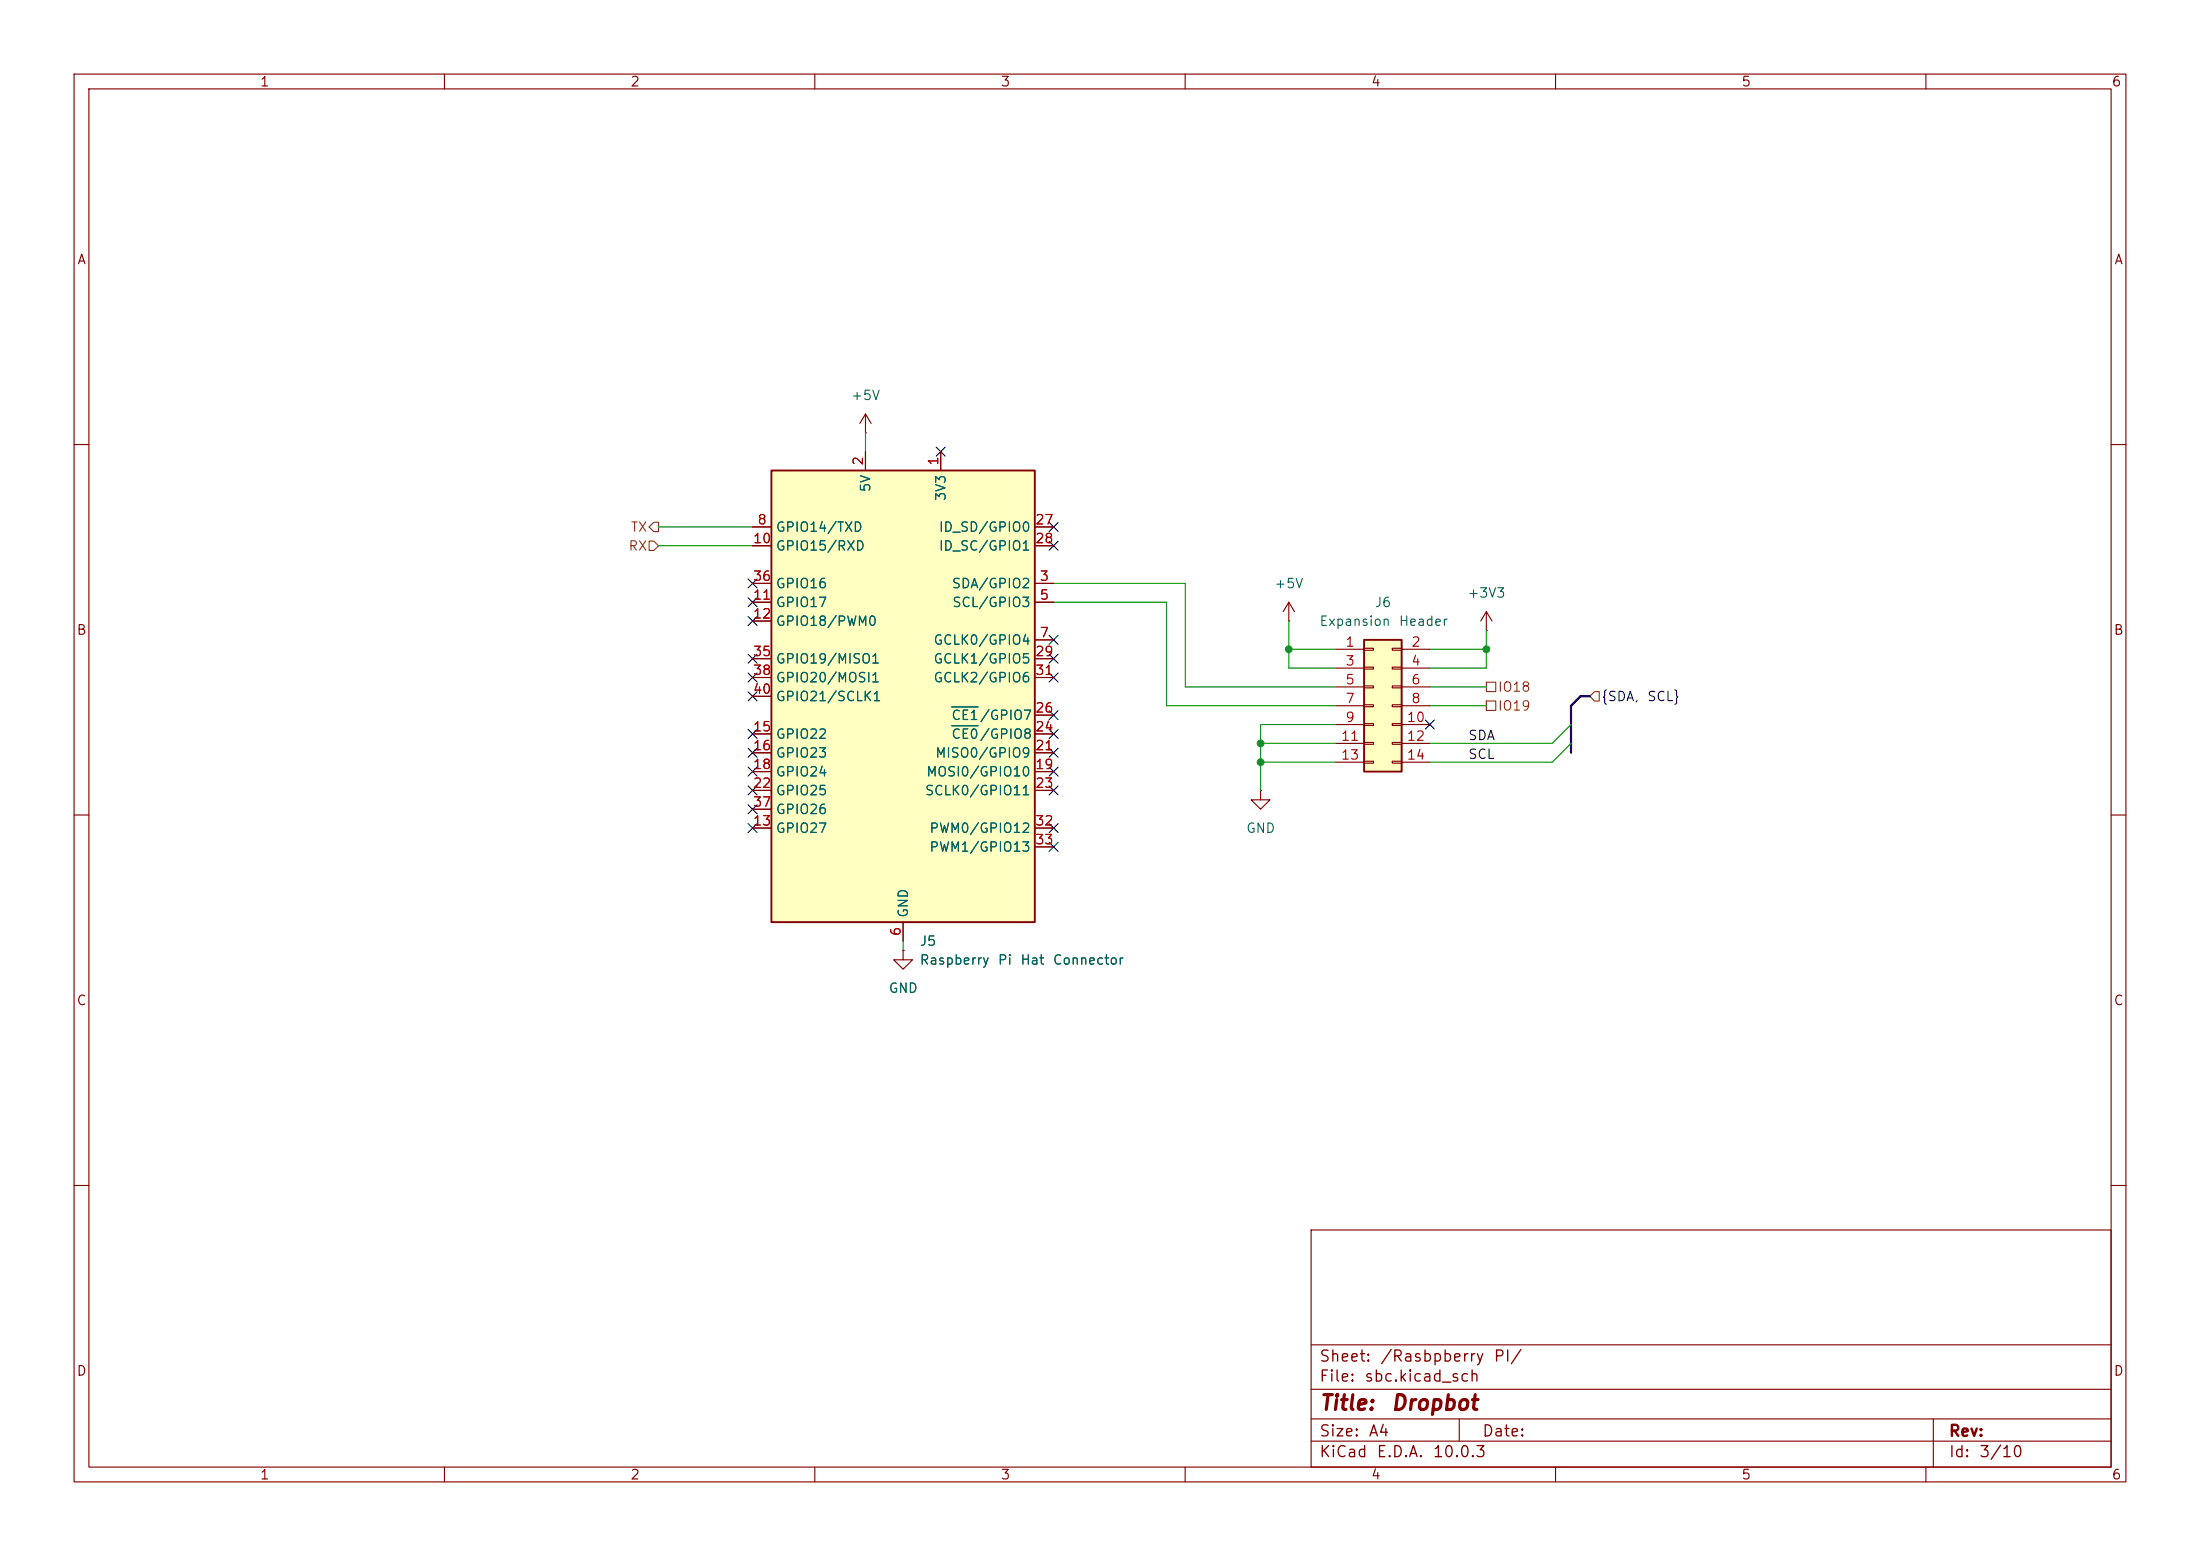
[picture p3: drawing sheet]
(kicad_sch
 (version 20260306)
 (generator "eeschema")
 (generator_version "10.0")
 (paper "A4")
 (title_block
  (title "Dropbot"))
 (lib_symbols
  (symbol "Connector:Raspberry_Pi_2_3" (exclude_from_sim no) (in_bom yes) (on_board yes)
   (in_pos_files yes)
   (duplicate_pin_numbers_are_jumpers no)
   (property "Reference" "J" (at -17.78 31.75 0) (show_name no) (do_not_autoplace no) (effects (font (size 1.27 1.27)) (justify left bottom)))
   (property "Value" "Raspberry_Pi_2_3" (at 10.16 -31.75 0) (show_name no) (do_not_autoplace no) (effects (font (size 1.27 1.27)) (justify left top)))
   (property "Footprint" "" (at 0 0 0) (show_name no) (do_not_autoplace no) (hide yes) (effects (font (size 1.27 1.27))))
   (property "Datasheet" "https://www.raspberrypi.org/documentation/hardware/raspberrypi/schematics/rpi_SCH_3bplus_1p0_reduced.pdf" (at 60.96 -44.45 0) (show_name no) (do_not_autoplace no) (hide yes) (effects (font (size 1.27 1.27))))
   (property "Description" "expansion header for Raspberry Pi 2 & 3" (at 0 0 0) (show_name no) (do_not_autoplace no) (hide yes) (effects (font (size 1.27 1.27))))
   (symbol "Raspberry_Pi_2_3_0_1"
    (rectangle (start -17.78 30.48) (end 17.78 -30.48) (stroke (width 0.254) (type default)) (fill (type background))))
   (symbol "Raspberry_Pi_2_3_1_1"
    (pin power_in line (at 5.08 33.02 270) (length 2.54) (name "3V3" (effects (font (size 1.27 1.27)))) (number "1" (effects (font (size 1.27 1.27)))))
    (pin power_in line (at -5.08 33.02 270) (length 2.54) (name "5V" (effects (font (size 1.27 1.27)))) (number "2" (effects (font (size 1.27 1.27)))))
    (pin bidirectional line (at 20.32 15.24 180) (length 2.54) (name "SDA/GPIO2" (effects (font (size 1.27 1.27)))) (number "3" (effects (font (size 1.27 1.27)))))
    (pin passive line (at -5.08 33.02 270) (length 2.54) (hide yes) (name "5V" (effects (font (size 1.27 1.27)))) (number "4" (effects (font (size 1.27 1.27)))))
    (pin bidirectional line (at 20.32 12.7 180) (length 2.54) (name "SCL/GPIO3" (effects (font (size 1.27 1.27)))) (number "5" (effects (font (size 1.27 1.27)))))
    (pin power_in line (at 0 -33.02 90) (length 2.54) (name "GND" (effects (font (size 1.27 1.27)))) (number "6" (effects (font (size 1.27 1.27)))))
    (pin bidirectional line (at 20.32 7.62 180) (length 2.54) (name "GCLK0/GPIO4" (effects (font (size 1.27 1.27)))) (number "7" (effects (font (size 1.27 1.27)))))
    (pin bidirectional line (at -20.32 22.86 0) (length 2.54) (name "GPIO14/TXD" (effects (font (size 1.27 1.27)))) (number "8" (effects (font (size 1.27 1.27)))))
    (pin passive line (at 0 -33.02 90) (length 2.54) (hide yes) (name "GND" (effects (font (size 1.27 1.27)))) (number "9" (effects (font (size 1.27 1.27)))))
    (pin bidirectional line (at -20.32 20.32 0) (length 2.54) (name "GPIO15/RXD" (effects (font (size 1.27 1.27)))) (number "10" (effects (font (size 1.27 1.27)))))
    (pin bidirectional line (at -20.32 12.7 0) (length 2.54) (name "GPIO17" (effects (font (size 1.27 1.27)))) (number "11" (effects (font (size 1.27 1.27)))))
    (pin bidirectional line (at -20.32 10.16 0) (length 2.54) (name "GPIO18/PWM0" (effects (font (size 1.27 1.27)))) (number "12" (effects (font (size 1.27 1.27)))))
    (pin bidirectional line (at -20.32 -17.78 0) (length 2.54) (name "GPIO27" (effects (font (size 1.27 1.27)))) (number "13" (effects (font (size 1.27 1.27)))))
    (pin passive line (at 0 -33.02 90) (length 2.54) (hide yes) (name "GND" (effects (font (size 1.27 1.27)))) (number "14" (effects (font (size 1.27 1.27)))))
    (pin bidirectional line (at -20.32 -5.08 0) (length 2.54) (name "GPIO22" (effects (font (size 1.27 1.27)))) (number "15" (effects (font (size 1.27 1.27)))))
    (pin bidirectional line (at -20.32 -7.62 0) (length 2.54) (name "GPIO23" (effects (font (size 1.27 1.27)))) (number "16" (effects (font (size 1.27 1.27)))))
    (pin passive line (at 5.08 33.02 270) (length 2.54) (hide yes) (name "3V3" (effects (font (size 1.27 1.27)))) (number "17" (effects (font (size 1.27 1.27)))))
    (pin bidirectional line (at -20.32 -10.16 0) (length 2.54) (name "GPIO24" (effects (font (size 1.27 1.27)))) (number "18" (effects (font (size 1.27 1.27)))))
    (pin bidirectional line (at 20.32 -10.16 180) (length 2.54) (name "MOSI0/GPIO10" (effects (font (size 1.27 1.27)))) (number "19" (effects (font (size 1.27 1.27)))))
    (pin passive line (at 0 -33.02 90) (length 2.54) (hide yes) (name "GND" (effects (font (size 1.27 1.27)))) (number "20" (effects (font (size 1.27 1.27)))))
    (pin bidirectional line (at 20.32 -7.62 180) (length 2.54) (name "MISO0/GPIO9" (effects (font (size 1.27 1.27)))) (number "21" (effects (font (size 1.27 1.27)))))
    (pin bidirectional line (at -20.32 -12.7 0) (length 2.54) (name "GPIO25" (effects (font (size 1.27 1.27)))) (number "22" (effects (font (size 1.27 1.27)))))
    (pin bidirectional line (at 20.32 -12.7 180) (length 2.54) (name "SCLK0/GPIO11" (effects (font (size 1.27 1.27)))) (number "23" (effects (font (size 1.27 1.27)))))
    (pin bidirectional line (at 20.32 -5.08 180) (length 2.54) (name "~{CE0}/GPIO8" (effects (font (size 1.27 1.27)))) (number "24" (effects (font (size 1.27 1.27)))))
    (pin passive line (at 0 -33.02 90) (length 2.54) (hide yes) (name "GND" (effects (font (size 1.27 1.27)))) (number "25" (effects (font (size 1.27 1.27)))))
    (pin bidirectional line (at 20.32 -2.54 180) (length 2.54) (name "~{CE1}/GPIO7" (effects (font (size 1.27 1.27)))) (number "26" (effects (font (size 1.27 1.27)))))
    (pin bidirectional line (at 20.32 22.86 180) (length 2.54) (name "ID_SD/GPIO0" (effects (font (size 1.27 1.27)))) (number "27" (effects (font (size 1.27 1.27)))))
    (pin bidirectional line (at 20.32 20.32 180) (length 2.54) (name "ID_SC/GPIO1" (effects (font (size 1.27 1.27)))) (number "28" (effects (font (size 1.27 1.27)))))
    (pin bidirectional line (at 20.32 5.08 180) (length 2.54) (name "GCLK1/GPIO5" (effects (font (size 1.27 1.27)))) (number "29" (effects (font (size 1.27 1.27)))))
    (pin passive line (at 0 -33.02 90) (length 2.54) (hide yes) (name "GND" (effects (font (size 1.27 1.27)))) (number "30" (effects (font (size 1.27 1.27)))))
    (pin bidirectional line (at 20.32 2.54 180) (length 2.54) (name "GCLK2/GPIO6" (effects (font (size 1.27 1.27)))) (number "31" (effects (font (size 1.27 1.27)))))
    (pin bidirectional line (at 20.32 -17.78 180) (length 2.54) (name "PWM0/GPIO12" (effects (font (size 1.27 1.27)))) (number "32" (effects (font (size 1.27 1.27)))))
    (pin bidirectional line (at 20.32 -20.32 180) (length 2.54) (name "PWM1/GPIO13" (effects (font (size 1.27 1.27)))) (number "33" (effects (font (size 1.27 1.27)))))
    (pin passive line (at 0 -33.02 90) (length 2.54) (hide yes) (name "GND" (effects (font (size 1.27 1.27)))) (number "34" (effects (font (size 1.27 1.27)))))
    (pin bidirectional line (at -20.32 5.08 0) (length 2.54) (name "GPIO19/MISO1" (effects (font (size 1.27 1.27)))) (number "35" (effects (font (size 1.27 1.27)))))
    (pin bidirectional line (at -20.32 15.24 0) (length 2.54) (name "GPIO16" (effects (font (size 1.27 1.27)))) (number "36" (effects (font (size 1.27 1.27)))))
    (pin bidirectional line (at -20.32 -15.24 0) (length 2.54) (name "GPIO26" (effects (font (size 1.27 1.27)))) (number "37" (effects (font (size 1.27 1.27)))))
    (pin bidirectional line (at -20.32 2.54 0) (length 2.54) (name "GPIO20/MOSI1" (effects (font (size 1.27 1.27)))) (number "38" (effects (font (size 1.27 1.27)))))
    (pin passive line (at 0 -33.02 90) (length 2.54) (hide yes) (name "GND" (effects (font (size 1.27 1.27)))) (number "39" (effects (font (size 1.27 1.27)))))
    (pin bidirectional line (at -20.32 0 0) (length 2.54) (name "GPIO21/SCLK1" (effects (font (size 1.27 1.27)))) (number "40" (effects (font (size 1.27 1.27))))))
   (embedded_fonts no))
  (symbol "Connector_Generic:Conn_02x07_Odd_Even"
   (pin_names
    (offset 1.016) (hide yes)) (exclude_from_sim no) (in_bom yes) (on_board yes)
   (in_pos_files yes)
   (duplicate_pin_numbers_are_jumpers no)
   (property "Reference" "J" (at 1.27 10.16 0) (show_name no) (do_not_autoplace no) (effects (font (size 1.27 1.27))))
   (property "Value" "Conn_02x07_Odd_Even" (at 1.27 -10.16 0) (show_name no) (do_not_autoplace no) (effects (font (size 1.27 1.27))))
   (property "Footprint" "" (at 0 0 0) (show_name no) (do_not_autoplace no) (hide yes) (effects (font (size 1.27 1.27))))
   (property "Datasheet" "" (at 0 0 0) (show_name no) (do_not_autoplace no) (hide yes) (effects (font (size 1.27 1.27))))
   (property "Description" "Generic connector, double row, 02x07, odd/even pin numbering scheme (row 1 odd numbers, row 2 even numbers), script generated (kicad-library-utils/schlib/autogen/connector/)" (at 0 0 0) (show_name no) (do_not_autoplace no) (hide yes) (effects (font (size 1.27 1.27))))
   (symbol "Conn_02x07_Odd_Even_1_1"
    (rectangle (start -1.27 8.89) (end 3.81 -8.89) (stroke (width 0.254) (type default)) (fill (type background)))
    (rectangle (start -1.27 7.747) (end 0 7.493) (stroke (width 0.1524) (type default)) (fill (type none)))
    (rectangle (start -1.27 5.207) (end 0 4.953) (stroke (width 0.1524) (type default)) (fill (type none)))
    (rectangle (start -1.27 2.667) (end 0 2.413) (stroke (width 0.1524) (type default)) (fill (type none)))
    (rectangle (start -1.27 0.127) (end 0 -0.127) (stroke (width 0.1524) (type default)) (fill (type none)))
    (rectangle (start -1.27 -2.413) (end 0 -2.667) (stroke (width 0.1524) (type default)) (fill (type none)))
    (rectangle (start -1.27 -4.953) (end 0 -5.207) (stroke (width 0.1524) (type default)) (fill (type none)))
    (rectangle (start -1.27 -7.493) (end 0 -7.747) (stroke (width 0.1524) (type default)) (fill (type none)))
    (rectangle (start 3.81 7.747) (end 2.54 7.493) (stroke (width 0.1524) (type default)) (fill (type none)))
    (rectangle (start 3.81 5.207) (end 2.54 4.953) (stroke (width 0.1524) (type default)) (fill (type none)))
    (rectangle (start 3.81 2.667) (end 2.54 2.413) (stroke (width 0.1524) (type default)) (fill (type none)))
    (rectangle (start 3.81 0.127) (end 2.54 -0.127) (stroke (width 0.1524) (type default)) (fill (type none)))
    (rectangle (start 3.81 -2.413) (end 2.54 -2.667) (stroke (width 0.1524) (type default)) (fill (type none)))
    (rectangle (start 3.81 -4.953) (end 2.54 -5.207) (stroke (width 0.1524) (type default)) (fill (type none)))
    (rectangle (start 3.81 -7.493) (end 2.54 -7.747) (stroke (width 0.1524) (type default)) (fill (type none)))
    (pin passive line (at -5.08 7.62 0) (length 3.81) (name "Pin_1" (effects (font (size 1.27 1.27)))) (number "1" (effects (font (size 1.27 1.27)))))
    (pin passive line (at 7.62 7.62 180) (length 3.81) (name "Pin_2" (effects (font (size 1.27 1.27)))) (number "2" (effects (font (size 1.27 1.27)))))
    (pin passive line (at -5.08 5.08 0) (length 3.81) (name "Pin_3" (effects (font (size 1.27 1.27)))) (number "3" (effects (font (size 1.27 1.27)))))
    (pin passive line (at 7.62 5.08 180) (length 3.81) (name "Pin_4" (effects (font (size 1.27 1.27)))) (number "4" (effects (font (size 1.27 1.27)))))
    (pin passive line (at -5.08 2.54 0) (length 3.81) (name "Pin_5" (effects (font (size 1.27 1.27)))) (number "5" (effects (font (size 1.27 1.27)))))
    (pin passive line (at 7.62 2.54 180) (length 3.81) (name "Pin_6" (effects (font (size 1.27 1.27)))) (number "6" (effects (font (size 1.27 1.27)))))
    (pin passive line (at -5.08 0 0) (length 3.81) (name "Pin_7" (effects (font (size 1.27 1.27)))) (number "7" (effects (font (size 1.27 1.27)))))
    (pin passive line (at 7.62 0 180) (length 3.81) (name "Pin_8" (effects (font (size 1.27 1.27)))) (number "8" (effects (font (size 1.27 1.27)))))
    (pin passive line (at -5.08 -2.54 0) (length 3.81) (name "Pin_9" (effects (font (size 1.27 1.27)))) (number "9" (effects (font (size 1.27 1.27)))))
    (pin passive line (at 7.62 -2.54 180) (length 3.81) (name "Pin_10" (effects (font (size 1.27 1.27)))) (number "10" (effects (font (size 1.27 1.27)))))
    (pin passive line (at -5.08 -5.08 0) (length 3.81) (name "Pin_11" (effects (font (size 1.27 1.27)))) (number "11" (effects (font (size 1.27 1.27)))))
    (pin passive line (at 7.62 -5.08 180) (length 3.81) (name "Pin_12" (effects (font (size 1.27 1.27)))) (number "12" (effects (font (size 1.27 1.27)))))
    (pin passive line (at -5.08 -7.62 0) (length 3.81) (name "Pin_13" (effects (font (size 1.27 1.27)))) (number "13" (effects (font (size 1.27 1.27)))))
    (pin passive line (at 7.62 -7.62 180) (length 3.81) (name "Pin_14" (effects (font (size 1.27 1.27)))) (number "14" (effects (font (size 1.27 1.27))))))
   (embedded_fonts no))
  (symbol "power:+3V3"
   (power global)
   (pin_numbers (hide yes))
   (pin_names
    (offset 0) (hide yes)) (exclude_from_sim no) (in_bom yes) (on_board yes)
   (in_pos_files yes)
   (duplicate_pin_numbers_are_jumpers no)
   (property "Reference" "#PWR" (at 0 -3.81 0) (show_name no) (do_not_autoplace no) (hide yes) (effects (font (size 1.27 1.27))))
   (property "Value" "+3V3" (at 0 3.556 0) (show_name no) (do_not_autoplace no) (effects (font (size 1.27 1.27))))
   (property "Footprint" "" (at 0 0 0) (show_name no) (do_not_autoplace no) (hide yes) (effects (font (size 1.27 1.27))))
   (property "Datasheet" "" (at 0 0 0) (show_name no) (do_not_autoplace no) (hide yes) (effects (font (size 1.27 1.27))))
   (property "Description" "Power symbol creates a global label with name \"+3V3\"" (at 0 0 0) (show_name no) (do_not_autoplace no) (hide yes) (effects (font (size 1.27 1.27))))
   (symbol "+3V3_0_1"
    (polyline (pts (xy -0.762 1.27) (xy 0 2.54)) (stroke (width 0) (type default)) (fill (type none)))
    (polyline (pts (xy 0 2.54) (xy 0.762 1.27)) (stroke (width 0) (type default)) (fill (type none)))
    (polyline (pts (xy 0 0) (xy 0 2.54)) (stroke (width 0) (type default)) (fill (type none))))
   (symbol "+3V3_1_1"
    (pin power_in line (at 0 0 90) (length 0) (name "" (effects (font (size 1.27 1.27)))) (number "1" (effects (font (size 1.27 1.27))))))
   (embedded_fonts no))
  (symbol "power:+5V"
   (power global)
   (pin_numbers (hide yes))
   (pin_names
    (offset 0) (hide yes)) (exclude_from_sim no) (in_bom yes) (on_board yes)
   (in_pos_files yes)
   (duplicate_pin_numbers_are_jumpers no)
   (property "Reference" "#PWR" (at 0 -3.81 0) (show_name no) (do_not_autoplace no) (hide yes) (effects (font (size 1.27 1.27))))
   (property "Value" "+5V" (at 0 3.556 0) (show_name no) (do_not_autoplace no) (effects (font (size 1.27 1.27))))
   (property "Footprint" "" (at 0 0 0) (show_name no) (do_not_autoplace no) (hide yes) (effects (font (size 1.27 1.27))))
   (property "Datasheet" "" (at 0 0 0) (show_name no) (do_not_autoplace no) (hide yes) (effects (font (size 1.27 1.27))))
   (property "Description" "Power symbol creates a global label with name \"+5V\"" (at 0 0 0) (show_name no) (do_not_autoplace no) (hide yes) (effects (font (size 1.27 1.27))))
   (symbol "+5V_0_1"
    (polyline (pts (xy -0.762 1.27) (xy 0 2.54)) (stroke (width 0) (type default)) (fill (type none)))
    (polyline (pts (xy 0 2.54) (xy 0.762 1.27)) (stroke (width 0) (type default)) (fill (type none)))
    (polyline (pts (xy 0 0) (xy 0 2.54)) (stroke (width 0) (type default)) (fill (type none))))
   (symbol "+5V_1_1"
    (pin power_in line (at 0 0 90) (length 0) (name "" (effects (font (size 1.27 1.27)))) (number "1" (effects (font (size 1.27 1.27))))))
   (embedded_fonts no))
  (symbol "power:GND"
   (power global)
   (pin_numbers (hide yes))
   (pin_names
    (offset 0) (hide yes)) (exclude_from_sim no) (in_bom yes) (on_board yes)
   (in_pos_files yes)
   (duplicate_pin_numbers_are_jumpers no)
   (property "Reference" "#PWR" (at 0 -6.35 0) (show_name no) (do_not_autoplace no) (hide yes) (effects (font (size 1.27 1.27))))
   (property "Value" "GND" (at 0 -3.81 0) (show_name no) (do_not_autoplace no) (effects (font (size 1.27 1.27))))
   (property "Footprint" "" (at 0 0 0) (show_name no) (do_not_autoplace no) (hide yes) (effects (font (size 1.27 1.27))))
   (property "Datasheet" "" (at 0 0 0) (show_name no) (do_not_autoplace no) (hide yes) (effects (font (size 1.27 1.27))))
   (property "Description" "Power symbol creates a global label with name \"GND\" , ground" (at 0 0 0) (show_name no) (do_not_autoplace no) (hide yes) (effects (font (size 1.27 1.27))))
   (symbol "GND_0_1"
    (polyline (pts (xy 0 0) (xy 0 -1.27) (xy 1.27 -1.27) (xy 0 -2.54) (xy -1.27 -1.27) (xy 0 -1.27)) (stroke (width 0) (type default)) (fill (type none))))
   (symbol "GND_1_1"
    (pin power_in line (at 0 0 270) (length 0) (name "" (effects (font (size 1.27 1.27)))) (number "1" (effects (font (size 1.27 1.27))))))
   (embedded_fonts no)))
 (junction
  (at 173.99 87.63)
  (diameter 0)
  (color 0 0 0 0))
 (junction
  (at 200.66 87.63)
  (diameter 0)
  (color 0 0 0 0))
 (junction
  (at 170.18 102.87)
  (diameter 0)
  (color 0 0 0 0))
 (junction
  (at 170.18 100.33)
  (diameter 0)
  (color 0 0 0 0))
 (no_connect
  (at 101.6 93.98))
 (no_connect
  (at 142.24 111.76))
 (no_connect
  (at 127 60.96))
 (no_connect
  (at 101.6 101.6))
 (no_connect
  (at 142.24 104.14))
 (no_connect
  (at 101.6 111.76))
 (no_connect
  (at 142.24 114.3))
 (no_connect
  (at 142.24 96.52))
 (no_connect
  (at 101.6 83.82))
 (no_connect
  (at 101.6 78.74))
 (no_connect
  (at 142.24 101.6))
 (no_connect
  (at 101.6 88.9))
 (no_connect
  (at 142.24 99.06))
 (no_connect
  (at 101.6 99.06))
 (no_connect
  (at 193.04 97.79))
 (no_connect
  (at 142.24 91.44))
 (no_connect
  (at 142.24 88.9))
 (no_connect
  (at 142.24 71.12))
 (no_connect
  (at 142.24 86.36))
 (no_connect
  (at 142.24 106.68))
 (no_connect
  (at 101.6 109.22))
 (no_connect
  (at 101.6 81.28))
 (no_connect
  (at 101.6 106.68))
 (no_connect
  (at 142.24 73.66))
 (no_connect
  (at 101.6 104.14))
 (no_connect
  (at 101.6 91.44))
 (bus_entry
  (at 212.09 100.33)
  (size -2.54 2.54)
  (stroke (width 0) (type default)))
 (bus_entry
  (at 212.09 97.79)
  (size -2.54 2.54)
  (stroke (width 0) (type default)))
 (wire
  (pts (xy 160.02 78.74) (xy 160.02 92.71))
  (stroke (width 0) (type default)))
 (wire
  (pts (xy 173.99 87.63) (xy 173.99 83.82))
  (stroke (width 0) (type default)))
 (bus
  (pts (xy 213.36 93.98) (xy 212.09 95.25))
  (stroke (width 0) (type default)))
 (wire
  (pts (xy 193.04 100.33) (xy 209.55 100.33))
  (stroke (width 0) (type default)))
 (wire
  (pts (xy 193.04 102.87) (xy 209.55 102.87))
  (stroke (width 0) (type default)))
 (wire
  (pts (xy 170.18 100.33) (xy 170.18 102.87))
  (stroke (width 0) (type default)))
 (wire
  (pts (xy 88.9 71.12) (xy 101.6 71.12))
  (stroke (width 0) (type default)))
 (wire
  (pts (xy 121.92 127) (xy 121.92 128.27))
  (stroke (width 0) (type default)))
 (wire
  (pts (xy 170.18 97.79) (xy 170.18 100.33))
  (stroke (width 0) (type default)))
 (wire
  (pts (xy 116.84 58.42) (xy 116.84 60.96))
  (stroke (width 0) (type default)))
 (wire
  (pts (xy 200.66 85.09) (xy 200.66 87.63))
  (stroke (width 0) (type default)))
 (wire
  (pts (xy 180.34 97.79) (xy 170.18 97.79))
  (stroke (width 0) (type default)))
 (wire
  (pts (xy 142.24 78.74) (xy 160.02 78.74))
  (stroke (width 0) (type default)))
 (bus
  (pts (xy 214.63 93.98) (xy 213.36 93.98))
  (stroke (width 0) (type default)))
 (wire
  (pts (xy 180.34 102.87) (xy 170.18 102.87))
  (stroke (width 0) (type default)))
 (wire
  (pts (xy 193.04 90.17) (xy 200.66 90.17))
  (stroke (width 0) (type default)))
 (wire
  (pts (xy 173.99 90.17) (xy 173.99 87.63))
  (stroke (width 0) (type default)))
 (wire
  (pts (xy 193.04 87.63) (xy 200.66 87.63))
  (stroke (width 0) (type default)))
 (wire
  (pts (xy 180.34 100.33) (xy 170.18 100.33))
  (stroke (width 0) (type default)))
 (wire
  (pts (xy 157.48 95.25) (xy 180.34 95.25))
  (stroke (width 0) (type default)))
 (wire
  (pts (xy 173.99 87.63) (xy 180.34 87.63))
  (stroke (width 0) (type default)))
 (wire
  (pts (xy 193.04 92.71) (xy 200.66 92.71))
  (stroke (width 0) (type default)))
 (wire
  (pts (xy 142.24 81.28) (xy 157.48 81.28))
  (stroke (width 0) (type default)))
 (wire
  (pts (xy 157.48 81.28) (xy 157.48 95.25))
  (stroke (width 0) (type default)))
 (wire
  (pts (xy 170.18 102.87) (xy 170.18 106.68))
  (stroke (width 0) (type default)))
 (wire
  (pts (xy 200.66 87.63) (xy 200.66 90.17))
  (stroke (width 0) (type default)))
 (wire
  (pts (xy 193.04 95.25) (xy 200.66 95.25))
  (stroke (width 0) (type default)))
 (wire
  (pts (xy 88.9 73.66) (xy 101.6 73.66))
  (stroke (width 0) (type default)))
 (wire
  (pts (xy 180.34 90.17) (xy 173.99 90.17))
  (stroke (width 0) (type default)))
 (wire
  (pts (xy 160.02 92.71) (xy 180.34 92.71))
  (stroke (width 0) (type default)))
 (bus
  (pts (xy 212.09 95.25) (xy 212.09 101.6))
  (stroke (width 0) (type default)))
 (label "SCL"
  (at 198.12 102.87 0)
  (effects (font (size 1.27 1.27)) (justify left bottom)))
 (label "SDA"
  (at 198.12 100.33 0)
  (effects (font (size 1.27 1.27)) (justify left bottom)))
 (hierarchical_label "RX"
  (shape input)
  (at 88.9 73.66 180)
  (effects (font (size 1.27 1.27)) (justify right)))
 (hierarchical_label "IO19"
  (shape passive)
  (at 200.66 95.25 0)
  (effects (font (size 1.27 1.27)) (justify left)))
 (hierarchical_label "TX"
  (shape output)
  (at 88.9 71.12 180)
  (effects (font (size 1.27 1.27)) (justify right)))
 (hierarchical_label "IO18"
  (shape passive)
  (at 200.66 92.71 0)
  (effects (font (size 1.27 1.27)) (justify left)))
 (hierarchical_label "{SDA, SCL}"
  (shape input)
  (at 214.63 93.98 0)
  (effects (font (size 1.27 1.27)) (justify left)))
 (symbol
  (lib_id "power:+5V")
  (at 116.84 58.42 0)
  (unit 1)
  (body_style 1)
  (exclude_from_sim no)
  (in_bom yes)
  (on_board yes)
  (in_pos_files yes)
  (dnp no)
  (fields_autoplaced yes)
  (property "Reference" "#PWR03" (at 116.84 62.23 0) (hide yes) (show_name no) (do_not_autoplace no) (effects (font (size 1.27 1.27))))
  (property "Value" "+5V" (at 116.84 53.34 0) (show_name no) (do_not_autoplace no) (effects (font (size 1.27 1.27))))
  (property "Footprint" "" (at 116.84 58.42 0) (hide yes) (show_name no) (do_not_autoplace no) (effects (font (size 1.27 1.27))))
  (property "Datasheet" "" (at 116.84 58.42 0) (hide yes) (show_name no) (do_not_autoplace no) (effects (font (size 1.27 1.27))))
  (property "Description" "Power symbol creates a global label with name \"+5V\"" (at 116.84 58.42 0) (hide yes) (show_name no) (do_not_autoplace no) (effects (font (size 1.27 1.27))))
  (pin "1"))
 (symbol
  (lib_id "Connector_Generic:Conn_02x07_Odd_Even")
  (at 185.42 95.25 0)
  (unit 1)
  (body_style 1)
  (exclude_from_sim no)
  (in_bom yes)
  (on_board yes)
  (in_pos_files yes)
  (dnp no)
  (fields_autoplaced yes)
  (property "Reference" "J6" (at 186.69 81.28 0) (show_name no) (do_not_autoplace no) (effects (font (size 1.27 1.27))))
  (property "Value" "Expansion Header" (at 186.69 83.82 0) (show_name no) (do_not_autoplace no) (effects (font (size 1.27 1.27))))
  (property "Footprint" "Connector_PinHeader_2.54mm:PinHeader_2x07_P2.54mm_Vertical" (at 185.42 95.25 0) (hide yes) (show_name no) (do_not_autoplace no) (effects (font (size 1.27 1.27))))
  (property "Datasheet" "https://datasheet.lcsc.com/datasheet/pdf/7e4d55c01d5aeb1046c811fdaf9e5359.pdf?productCode=C492424" (at 185.42 95.25 0) (hide yes) (show_name no) (do_not_autoplace no) (effects (font (size 1.27 1.27))))
  (property "Description" "Generic connector, double row, 02x07, odd/even pin numbering scheme (row 1 odd numbers, row 2 even numbers), script generated (kicad-library-utils/schlib/autogen/connector/)" (at 185.42 95.25 0) (hide yes) (show_name no) (do_not_autoplace no) (effects (font (size 1.27 1.27))))
  (property "Manufacturer" "Wurth Elektronik" (at 0 0 0) (hide yes) (show_name no) (do_not_autoplace no) (effects (font (size 1.27 1.27))))
  (property "MPN" "61201421621" (at 0 0 0) (hide yes) (show_name no) (do_not_autoplace no) (effects (font (size 1.27 1.27))))
  (property "LCSC" "C492424" (at 0 0 0) (hide yes) (show_name no) (do_not_autoplace no) (effects (font (size 1.27 1.27))))
  (pin "14")
  (pin "6")
  (pin "2")
  (pin "5")
  (pin "7")
  (pin "9")
  (pin "13")
  (pin "11")
  (pin "12")
  (pin "8")
  (pin "10")
  (pin "1")
  (pin "4")
  (pin "3"))
 (symbol
  (lib_id "power:+5V")
  (at 173.99 83.82 0)
  (unit 1)
  (body_style 1)
  (exclude_from_sim no)
  (in_bom yes)
  (on_board yes)
  (in_pos_files yes)
  (dnp no)
  (fields_autoplaced yes)
  (property "Reference" "#PWR088" (at 173.99 87.63 0) (hide yes) (show_name no) (do_not_autoplace no) (effects (font (size 1.27 1.27))))
  (property "Value" "+5V" (at 173.99 78.74 0) (show_name no) (do_not_autoplace no) (effects (font (size 1.27 1.27))))
  (property "Footprint" "" (at 173.99 83.82 0) (hide yes) (show_name no) (do_not_autoplace no) (effects (font (size 1.27 1.27))))
  (property "Datasheet" "" (at 173.99 83.82 0) (hide yes) (show_name no) (do_not_autoplace no) (effects (font (size 1.27 1.27))))
  (property "Description" "Power symbol creates a global label with name \"+5V\"" (at 173.99 83.82 0) (hide yes) (show_name no) (do_not_autoplace no) (effects (font (size 1.27 1.27))))
  (pin "1"))
 (symbol
  (lib_id "power:GND")
  (at 121.92 128.27 0)
  (unit 1)
  (body_style 1)
  (exclude_from_sim no)
  (in_bom yes)
  (on_board yes)
  (in_pos_files yes)
  (dnp no)
  (fields_autoplaced yes)
  (property "Reference" "#PWR051" (at 121.92 134.62 0) (hide yes) (show_name no) (do_not_autoplace no) (effects (font (size 1.27 1.27))))
  (property "Value" "GND" (at 121.92 133.35 0) (show_name no) (do_not_autoplace no) (effects (font (size 1.27 1.27))))
  (property "Footprint" "" (at 121.92 128.27 0) (hide yes) (show_name no) (do_not_autoplace no) (effects (font (size 1.27 1.27))))
  (property "Datasheet" "" (at 121.92 128.27 0) (hide yes) (show_name no) (do_not_autoplace no) (effects (font (size 1.27 1.27))))
  (property "Description" "Power symbol creates a global label with name \"GND\" , ground" (at 121.92 128.27 0) (hide yes) (show_name no) (do_not_autoplace no) (effects (font (size 1.27 1.27))))
  (pin "1"))
 (symbol
  (lib_id "power:+3V3")
  (at 200.66 85.09 0)
  (unit 1)
  (body_style 1)
  (exclude_from_sim no)
  (in_bom yes)
  (on_board yes)
  (in_pos_files yes)
  (dnp no)
  (property "Reference" "#PWR086" (at 200.66 88.9 0) (hide yes) (show_name no) (do_not_autoplace no) (effects (font (size 1.27 1.27))))
  (property "Value" "+3V3" (at 200.66 80.01 0) (show_name no) (do_not_autoplace no) (effects (font (size 1.27 1.27))))
  (property "Footprint" "" (at 200.66 85.09 0) (hide yes) (show_name no) (do_not_autoplace no) (effects (font (size 1.27 1.27))))
  (property "Datasheet" "" (at 200.66 85.09 0) (hide yes) (show_name no) (do_not_autoplace no) (effects (font (size 1.27 1.27))))
  (property "Description" "Power symbol creates a global label with name \"+3V3\"" (at 200.66 85.09 0) (hide yes) (show_name no) (do_not_autoplace no) (effects (font (size 1.27 1.27))))
  (pin "1"))
 (symbol
  (lib_id "Connector:Raspberry_Pi_2_3")
  (at 121.92 93.98 0)
  (unit 1)
  (body_style 1)
  (exclude_from_sim no)
  (in_bom yes)
  (on_board yes)
  (in_pos_files yes)
  (dnp no)
  (fields_autoplaced yes)
  (property "Reference" "J5" (at 124.0633 127 0) (show_name no) (do_not_autoplace no) (effects (font (size 1.27 1.27)) (justify left)))
  (property "Value" "Raspberry Pi Hat Connector" (at 124.0633 129.54 0) (show_name no) (do_not_autoplace no) (effects (font (size 1.27 1.27)) (justify left)))
  (property "Footprint" "Connector_PinSocket_2.54mm:PinSocket_2x20_P2.54mm_Vertical_SMD" (at 121.92 93.98 0) (hide yes) (show_name no) (do_not_autoplace no) (effects (font (size 1.27 1.27))))
  (property "Datasheet" "https://www.raspberrypi.org/documentation/hardware/raspberrypi/schematics/rpi_SCH_3bplus_1p0_reduced.pdf" (at 182.88 138.43 0) (hide yes) (show_name no) (do_not_autoplace no) (effects (font (size 1.27 1.27))))
  (property "Description" "expansion header for Raspberry Pi 2 & 3" (at 121.92 93.98 0) (hide yes) (show_name no) (do_not_autoplace no) (effects (font (size 1.27 1.27))))
  (property "Manufacturer" "3M" (at 0 0 0) (hide yes) (show_name no) (do_not_autoplace no) (effects (font (size 1.27 1.27))))
  (property "MPN" "953240-2000-AR-PR" (at 0 0 0) (hide yes) (show_name no) (do_not_autoplace no) (effects (font (size 1.27 1.27))))
  (property "LCSC" "C22436166" (at 0 0 0) (hide yes) (show_name no) (do_not_autoplace no) (effects (font (size 1.27 1.27))))
  (pin "32")
  (pin "33")
  (pin "19")
  (pin "8")
  (pin "40")
  (pin "21")
  (pin "9")
  (pin "12")
  (pin "18")
  (pin "27")
  (pin "4")
  (pin "6")
  (pin "22")
  (pin "39")
  (pin "30")
  (pin "24")
  (pin "15")
  (pin "1")
  (pin "35")
  (pin "29")
  (pin "28")
  (pin "2")
  (pin "16")
  (pin "7")
  (pin "37")
  (pin "34")
  (pin "25")
  (pin "3")
  (pin "5")
  (pin "10")
  (pin "20")
  (pin "13")
  (pin "36")
  (pin "11")
  (pin "26")
  (pin "14")
  (pin "31")
  (pin "17")
  (pin "38")
  (pin "23"))
 (symbol
  (lib_id "power:GND")
  (at 170.18 106.68 0)
  (unit 1)
  (body_style 1)
  (exclude_from_sim no)
  (in_bom yes)
  (on_board yes)
  (in_pos_files yes)
  (dnp no)
  (fields_autoplaced yes)
  (property "Reference" "#PWR087" (at 170.18 113.03 0) (hide yes) (show_name no) (do_not_autoplace no) (effects (font (size 1.27 1.27))))
  (property "Value" "GND" (at 170.18 111.76 0) (show_name no) (do_not_autoplace no) (effects (font (size 1.27 1.27))))
  (property "Footprint" "" (at 170.18 106.68 0) (hide yes) (show_name no) (do_not_autoplace no) (effects (font (size 1.27 1.27))))
  (property "Datasheet" "" (at 170.18 106.68 0) (hide yes) (show_name no) (do_not_autoplace no) (effects (font (size 1.27 1.27))))
  (property "Description" "Power symbol creates a global label with name \"GND\" , ground" (at 170.18 106.68 0) (hide yes) (show_name no) (do_not_autoplace no) (effects (font (size 1.27 1.27))))
  (pin "1")))
